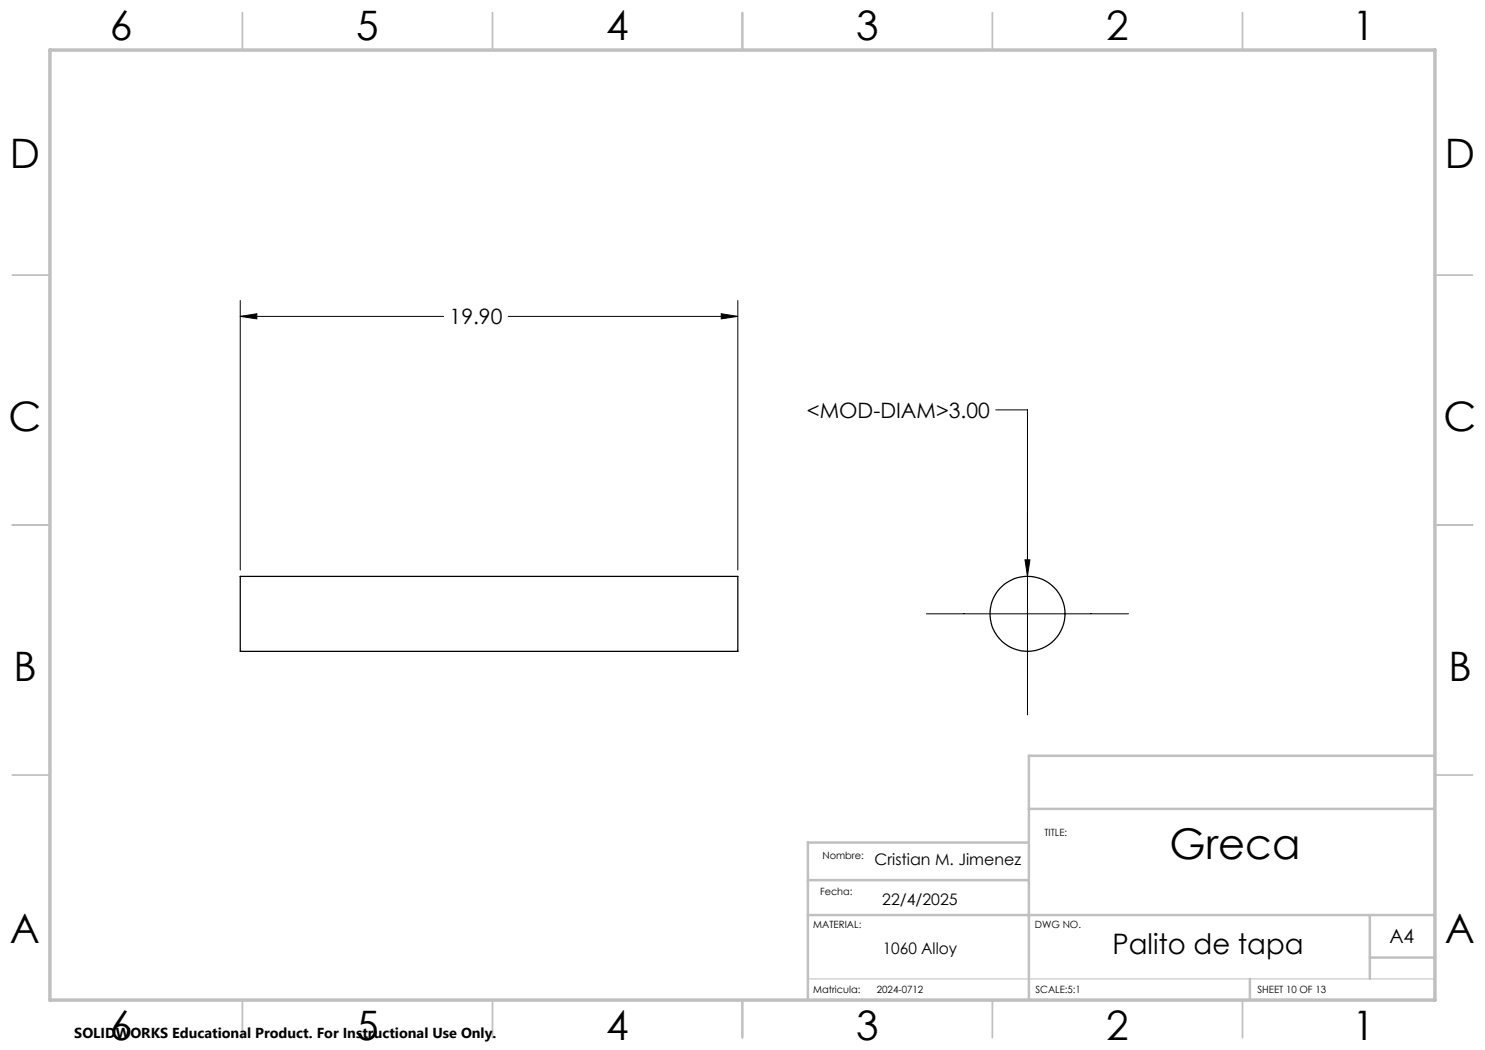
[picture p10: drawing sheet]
<svg xmlns="http://www.w3.org/2000/svg" width="297mm" height="210mm" viewBox="0 0 297 210" stroke-linecap="round" stroke-linejoin="round" font-family="sans-serif">
<g fill="none" stroke="#000" stroke-width=".25">
<path d="M48 115.3h99.6v15h-99.6z"/>
<circle cx="205.5" cy="122.8" r="7.5"/>
</g>
<path d="M48 63.3l3.4-.5v1zM48 60.1v53.9M48 63.3h40.7M101.6 63.3h46M144.3 62.8l3.3 .5-3.3 .5zM147.6 60.1v53.9M199.1 82h6.4v61M205 112h1l-.5 3.3zM185.3 122.8h40.4" fill="none" stroke="#000" stroke-width=".2"/>
<path d="M161.6 195.8h125.4" fill="none" stroke="#c0c0c0" stroke-width=".2"/>
<g fill="none" stroke="#c0c0c0" stroke-width=".35">
<path d="M48.5 2.5v7.5M98.5 2.5v7.5M148.5 2.5v7.5M198.5 2.5v7.5M248.5 2.5v7.5M2.5 55h7.5M287 55h7.5M2.5 105h7.5M287 105h7.5M2.5 155h7.5M287 155h7.5M48.5 200v7.5"/>
<path d="M98.5 200v7.5M148.5 200v7.5M198.5 200v7.5M248.5 200v7.5"/>
</g>
<path d="M287 151.2h-81.2v48.8M161.6 176h44.2M205.8 161.8h81.2M205.8 168.5h-44.2v31.5M161.6 183h125.4M250 195.8v4.2M274 183v12.8M274 191.5h13" fill="none" stroke="#c0c0c0" stroke-width=".5"/>
<path d="M10 10h277v190h-277z" fill="none" stroke="#c0c0c0" stroke-width=".7"/>
<path d="M144.3 62.8l3.3 .5-3.3 .5zM48 63.3l3.4-.5v1zM205 112l.5 3.3 .5-3.3z" fill="#000"/>
<text font-size="8.5" x="233.9" y="171.8">Greca</text>
<g font-size="8.1">
<text x="22" y="8">6</text>
<text x="71.2" y="8">5</text>
<text x="121.2" y="8">4</text>
<text x="171.2" y="8">3</text>
<text x="221.2" y="8">2</text>
<text x="270.5" y="8">1</text>
<text x="2" y="33.6">D</text>
<text x="289" y="33.6">D</text>
<text x="1.7" y="86.1">C</text>
<text x="288.7" y="86.1">C</text>
<text x="2.7" y="136.1">B</text>
<text x="289.7" y="136.1">B</text>
<text x="2" y="188.6">A</text>
<text x="289" y="188.6">A</text>
<text x="22" y="208">6</text>
<text x="71.2" y="208">5</text>
<text x="121.2" y="208">4</text>
<text x="171.2" y="208">3</text>
<text x="221.2" y="208">2</text>
<text x="270.5" y="208">1</text>
</g>
<text font-size="5.6" x="222.5" y="190.9">Palito de tapa</text>
<g font-size="4.2">
<text x="89.9" y="64.9">19.90</text>
<text x="161.4" y="83.6">&lt;MOD-DIAM&gt;3.00</text>
</g>
<text font-size="3.9" x="277.9" y="188.5">A4</text>
<g font-size="3.2">
<text x="174.9" y="173.1">Cristian M. Jimenez</text>
<text x="176.4" y="181">22/4/2025</text>
<text x="176.5" y="190.9">1060 Alloy</text>
</g>
<text font-size="2.9" x="14.9" y="207.6">SOLIDWORKS Educational Product. For Instructional Use Only.</text>
<g font-size="2">
<text x="208.9" y="167.3">TITLE:</text>
<text x="164.5" y="171.8">Nombre:</text>
<text x="164" y="179">Fecha:</text>
<text x="162.6" y="185.5">MATERIAL:</text>
<text x="207" y="185.5">DWG NO.</text>
<text x="162.6" y="198.5">Matricula:</text>
<text x="175.4" y="198.5">2024-0712</text>
<text x="207.1" y="198.6">SCALE:5:1</text>
<text x="251.5" y="198.6">SHEET 10 OF 13</text>
</g>
</svg>
